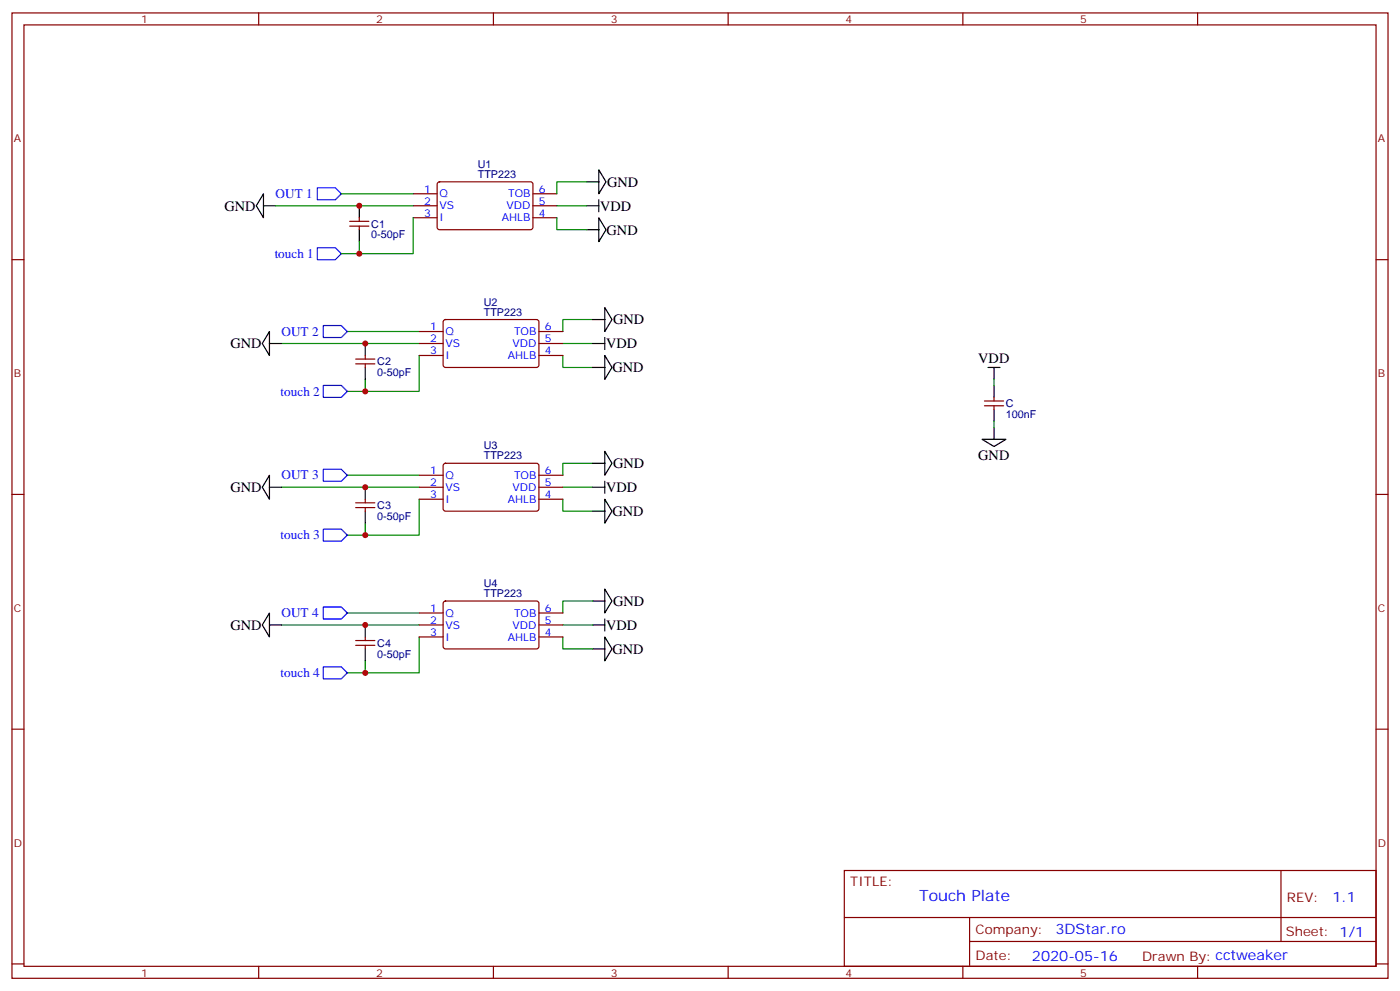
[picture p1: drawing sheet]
<svg xmlns="http://www.w3.org/2000/svg" width="412mm" height="292mm" viewBox="0 0 412 292" stroke-linecap="round" stroke-linejoin="round" font-family="sans-serif">
<g fill="none" stroke="#870000" stroke-width=".35">
<path d="M3.5 3.8h405.4v284.3h-405.4zM7.1 7.3h398.2v277.3h-398.2zM76.2 3.8v3.5M145.3 3.8v3.5M214.5 3.8v3.5M283.6 3.8v3.5M352.8 3.8v3.5M121.7 57.1h7.1M129 53.8l.5-.2h27.1l.4 .7-.1 12.9-.6 .5-27.1-.1-.4-.6v-12.7zM157 57.1h7M3.5 76.5h3.6M103 65.2h5.7"/>
<path d="M103 66.6h5.7M105.8 64.1v1.1M105.8 66.6v1.1M121.7 60.6h7.1M121.7 64.1h7.1M157 60.6h7M157 64.1h7M405.3 76.5h3.6M123.5 97.6h7M130.8 94.3l.4-.2 27.1 .1 .4 .6v13l-.7 .4h-27l-.5-.7v-12.7zM158.7 97.6h7.1M104.8 105.8h5.6"/>
<path d="M104.8 107.2h5.6M107.6 104.7v1.1M107.6 107.2v1M123.5 101.2h7M123.5 104.7h7M158.7 101.2h7.1M158.7 104.7h7.1M290 118.1h5.6M290 119.5h5.6M292.8 117.1v1M292.8 119.5v1.1M123.5 140h7"/>
<path d="M130.8 136.7l.4-.2h27.1l.4 .7v12.9l-.7 .5-27-.1-.5-.6v-12.7zM158.7 140h7.1M3.5 145.6h3.6M104.8 148.1h5.6M104.8 149.5h5.6M107.6 147v1.1M107.6 149.5v1.1M123.5 143.5h7M123.5 147h7M158.7 143.5h7.1M158.7 147h7.1M405.3 145.6h3.6"/>
<path d="M130.8 177.2l.4-.2 27.1 .1 .4 .6v13l-.7 .4h-27l-.5-.7v-12.7zM104.8 188.7h5.6M104.8 190.1h5.6M107.6 187.6v1.1M107.6 190.1v1M123.5 184.1h7M123.5 187.6h7M123.5 180.6h7M158.7 184.1h7.1M158.7 187.6h7.1M158.7 180.6h7.1M3.5 214.8h3.6"/>
<path d="M405.3 214.8h3.6M248.7 256.4h156.6v28.2h-156.6zM377.3 256.4v20.9M248.7 270.2h156.5M285.6 277.3h119.6M285.6 270.2v14.2M3.5 283.9h3.6M76.2 284.6v3.5M145.3 284.6v3.5M214.5 284.6v3.5M283.6 284.6v3.5M352.8 284.6v3.5"/>
<path d="M405.3 283.9h3.6"/>
</g>
<g fill="none" stroke="#000" stroke-width=".35">
<path d="M77.6 57.1v7l-2.1-3.5zM172.9 53.6h3.5M176.4 50l2.1 3.6-2.1 3.5zM176.4 58.8v3.6M77.6 60.6h3.5M105.8 60.6v3.5M105.8 67.7v3.5M172.9 67.7h3.5M172.9 60.6h3.5M176.4 64.1l2.1 3.6-2.1 3.5zM79.4 97.6v7.1l-2.1-3.5zM174.6 94.1h3.6"/>
<path d="M178.2 90.6l2.1 3.5-2.1 3.5zM178.2 99.4v3.5M79.4 101.2h3.5M107.6 101.2v3.5M107.6 108.2v3.6M174.6 101.2h3.6M174.6 108.2h3.6M178.2 104.7l2.1 3.5-2.1 3.6zM291 108.2h3.6M292.8 108.2v3.6M292.8 113.5v3.6M79.4 140v7l-2.1-3.5z"/>
<path d="M174.6 136.5h3.6M178.2 132.9l2.1 3.6-2.1 3.5zM289.3 129.4h7l-3.5 2.1zM292.8 120.6v3.5M292.8 125.9v3.5M79.4 143.5h3.5M107.6 143.5v3.5M107.6 150.6v3.5M174.6 143.5h3.6M174.6 150.6h3.6M178.2 147l2.1 3.6-2.1 3.5zM178.2 141.7v3.6"/>
<path d="M174.6 177h3.6M178.2 173.5l2.1 3.5-2.1 3.6zM79.4 180.6v7l-2.1-3.5zM79.4 184.1h3.5M107.6 184.1v3.5M107.6 191.1v3.6M174.6 184.1h3.6M174.6 191.1h3.6M178.2 187.6l2.1 3.5-2.1 3.6zM178.2 182.3v3.5"/>
</g>
<g fill="none" stroke="#008700" stroke-width=".35">
<path d="M100.5 57.1h21.2M172.9 53.6h-8.9v3.5M81.1 60.6h40.6M105.8 71.2v3.5M121.7 64.1v10.6h-21.2M164 64.1v3.6h8.9M164 60.6h8.9M102.3 97.6h21.2M174.6 94.1h-8.8v3.5M82.9 101.2h40.6M107.6 111.8v3.5M123.5 104.7v10.6h-21.2"/>
<path d="M165.8 104.7v3.5h8.8M165.8 101.2h8.8M292.8 111.8v1.7M102.3 140h21.2M174.6 136.5h-8.8v3.5M292.8 124.1v1.8M82.9 143.5h40.6M107.6 154.1v3.5M123.5 147v10.6h-21.2M165.8 147v3.6h8.8M165.8 143.5h8.8M174.6 177h-8.8v3.6"/>
<path d="M82.9 184.1h40.6M102.3 180.6h21.2M107.6 194.7v3.5M123.5 187.6v10.6h-21.2M165.8 187.6v3.5h8.8M165.8 184.1h8.8"/>
</g>
<path d="M93.5 55.3h5.3l1.7 1.8-1.7 1.7h-5.3zM93.5 73h5.3l1.7 1.7-1.7 1.8h-5.3zM95.2 95.9h5.3l1.8 1.7-1.8 1.8h-5.3zM95.2 113.5h5.3l1.8 1.8-1.8 1.8h-5.3zM95.2 138.2h5.3l1.8 1.8-1.8 1.7h-5.3zM95.2 155.9h5.3l1.8 1.7-1.8 1.8h-5.3zM95.2 178.8h5.3l1.8 1.8-1.8 1.7h-5.3zM95.2 196.4h5.3l1.8 1.8-1.8 1.8h-5.3z" fill="none" stroke="#00f" stroke-width=".35"/>
<g fill="#c00">
<circle cx="107.6" cy="157.6" r=".88"/>
<circle cx="107.6" cy="143.5" r=".88"/>
<circle cx="105.8" cy="74.7" r=".88"/>
<circle cx="105.8" cy="60.6" r=".88"/>
<circle cx="107.6" cy="101.2" r=".88"/>
<circle cx="107.6" cy="115.3" r=".88"/>
<circle cx="107.6" cy="184.1" r=".88"/>
<circle cx="107.6" cy="198.2" r=".88"/>
</g>
<text font-size="4.6" fill="#00f" x="270.8" y="265.4">Touch Plate</text>
<g font-size="4.2">
<text x="178.9" y="55">GND</text>
<text x="66.2" y="62">GND</text>
<text x="176.7" y="62">VDD</text>
<text x="178.7" y="69.1">GND</text>
<text x="180.6" y="95.5">GND</text>
<text x="67.9" y="102.6">GND</text>
<text x="178.5" y="102.6">VDD</text>
<text x="288.2" y="107">VDD</text>
<text x="180.4" y="109.6">GND</text>
<text x="180.6" y="137.9">GND</text>
<text x="288.2" y="135.6">GND</text>
<text x="67.9" y="144.9">GND</text>
<text x="178.5" y="144.9">VDD</text>
<text x="180.4" y="152">GND</text>
<text x="180.6" y="178.4">GND</text>
<text x="67.9" y="185.5">GND</text>
<text x="178.5" y="185.5">VDD</text>
<text x="180.4" y="192.5">GND</text>
</g>
<g font-size="4.2" fill="#00f">
<text x="392.5" y="265.7">1.1</text>
<text x="310.9" y="275.2">3DStar.ro</text>
<text x="304" y="283">2020-05-16</text>
</g>
<g font-size="3.9" fill="#00f">
<text x="81.2" y="58.3">OUT 1</text>
<text x="80.9" y="76">touch 1</text>
<text x="83" y="98.9">OUT 2</text>
<text x="82.7" y="116.5">touch 2</text>
<text x="83" y="141.2">OUT 3</text>
<text x="82.7" y="158.9">touch 3</text>
<text x="83" y="181.8">OUT 4</text>
<text x="82.7" y="199.4">touch 4</text>
</g>
<g font-size="3.9" fill="#800">
<text x="250.5" y="261">TITLE:</text>
<text x="379.1" y="265.7">REV:</text>
<text x="287.4" y="275.2">Company:</text>
<text x="378.7" y="275.8">Sheet: 1/1</text>
<text x="287.4" y="282.9">Date:</text>
<text x="336.4" y="282.9">Drawn By: cctweaker</text>
</g>
<g font-size="3.2" fill="#800">
<text x="41.6" y="6.8">1</text>
<text x="110.8" y="6.8">2</text>
<text x="179.9" y="6.8">3</text>
<text x="249.1" y="6.8">4</text>
<text x="318.2" y="6.8">5</text>
<text x="4.1" y="41.9">A</text>
<text x="405.9" y="41.9">A</text>
<text x="4.1" y="111.1">B</text>
<text x="405.9" y="111.1">B</text>
<text x="4.1" y="180.2">C</text>
<text x="405.9" y="180.2">C</text>
<text x="4.1" y="249.3">D</text>
<text x="405.9" y="249.3">D</text>
<text x="41.6" y="287.6">1</text>
<text x="110.8" y="287.6">2</text>
<text x="179.9" y="287.6">3</text>
<text x="249.1" y="287.6">4</text>
<text x="318.2" y="287.6">5</text>
</g>
<g font-size="3.2" fill="#000080">
<text x="140.7" y="52.4">TTP223</text>
<text x="140.7" y="49.4">U1</text>
<text x="109.4" y="70.2">0-50pF</text>
<text x="109.4" y="67">C1</text>
<text x="142.5" y="90">U2</text>
<text x="142.5" y="92.9">TTP223</text>
<text x="111.1" y="107.6">C2</text>
<text x="111.1" y="110.8">0-50pF</text>
<text x="296.3" y="120">C</text>
<text x="296.3" y="123.1">100nF</text>
<text x="142.5" y="132.3">U3</text>
<text x="142.5" y="135.3">TTP223</text>
<text x="111.1" y="149.9">C3</text>
<text x="111.1" y="153.1">0-50pF</text>
<text x="142.5" y="172.9">U4</text>
<text x="142.5" y="175.8">TTP223</text>
<text x="111.1" y="190.5">C4</text>
<text x="111.1" y="193.7">0-50pF</text>
</g>
<g font-size="3.2" fill="#00f">
<text x="125" y="56.7">1</text>
<text x="129.5" y="58.1">Q</text>
<text x="149.7" y="58.1">TOB</text>
<text x="158.7" y="56.7">6</text>
<text x="125" y="60.3">2</text>
<text x="125" y="63.8">3</text>
<text x="129.5" y="61.7">VS</text>
<text x="129.5" y="65.2">I</text>
<text x="147.8" y="65.2">AHLB</text>
<text x="149.2" y="61.7">VDD</text>
<text x="158.7" y="63.8">4</text>
<text x="158.7" y="60.3">5</text>
<text x="126.7" y="100.8">2</text>
<text x="126.7" y="97.3">1</text>
<text x="131.2" y="98.7">Q</text>
<text x="151.4" y="98.7">TOB</text>
<text x="160.5" y="100.8">5</text>
<text x="160.5" y="97.3">6</text>
<text x="126.7" y="104.4">3</text>
<text x="131.2" y="102.2">VS</text>
<text x="131.2" y="105.8">I</text>
<text x="149.6" y="105.8">AHLB</text>
<text x="151" y="102.2">VDD</text>
<text x="160.5" y="104.4">4</text>
<text x="126.7" y="143.2">2</text>
<text x="126.7" y="139.6">1</text>
<text x="131.2" y="141">Q</text>
<text x="151.4" y="141">TOB</text>
<text x="160.5" y="143.2">5</text>
<text x="160.5" y="139.6">6</text>
<text x="126.7" y="146.7">3</text>
<text x="131.2" y="144.6">VS</text>
<text x="131.2" y="148.1">I</text>
<text x="149.6" y="148.1">AHLB</text>
<text x="151" y="144.6">VDD</text>
<text x="160.5" y="146.7">4</text>
<text x="126.7" y="183.7">2</text>
<text x="126.7" y="180.2">1</text>
<text x="131.2" y="185.1">VS</text>
<text x="131.2" y="181.6">Q</text>
<text x="151" y="185.1">VDD</text>
<text x="151.4" y="181.6">TOB</text>
<text x="160.5" y="183.7">5</text>
<text x="160.5" y="180.2">6</text>
<text x="126.7" y="187.3">3</text>
<text x="131.2" y="188.7">I</text>
<text x="149.6" y="188.7">AHLB</text>
<text x="160.5" y="187.3">4</text>
</g>
</svg>
